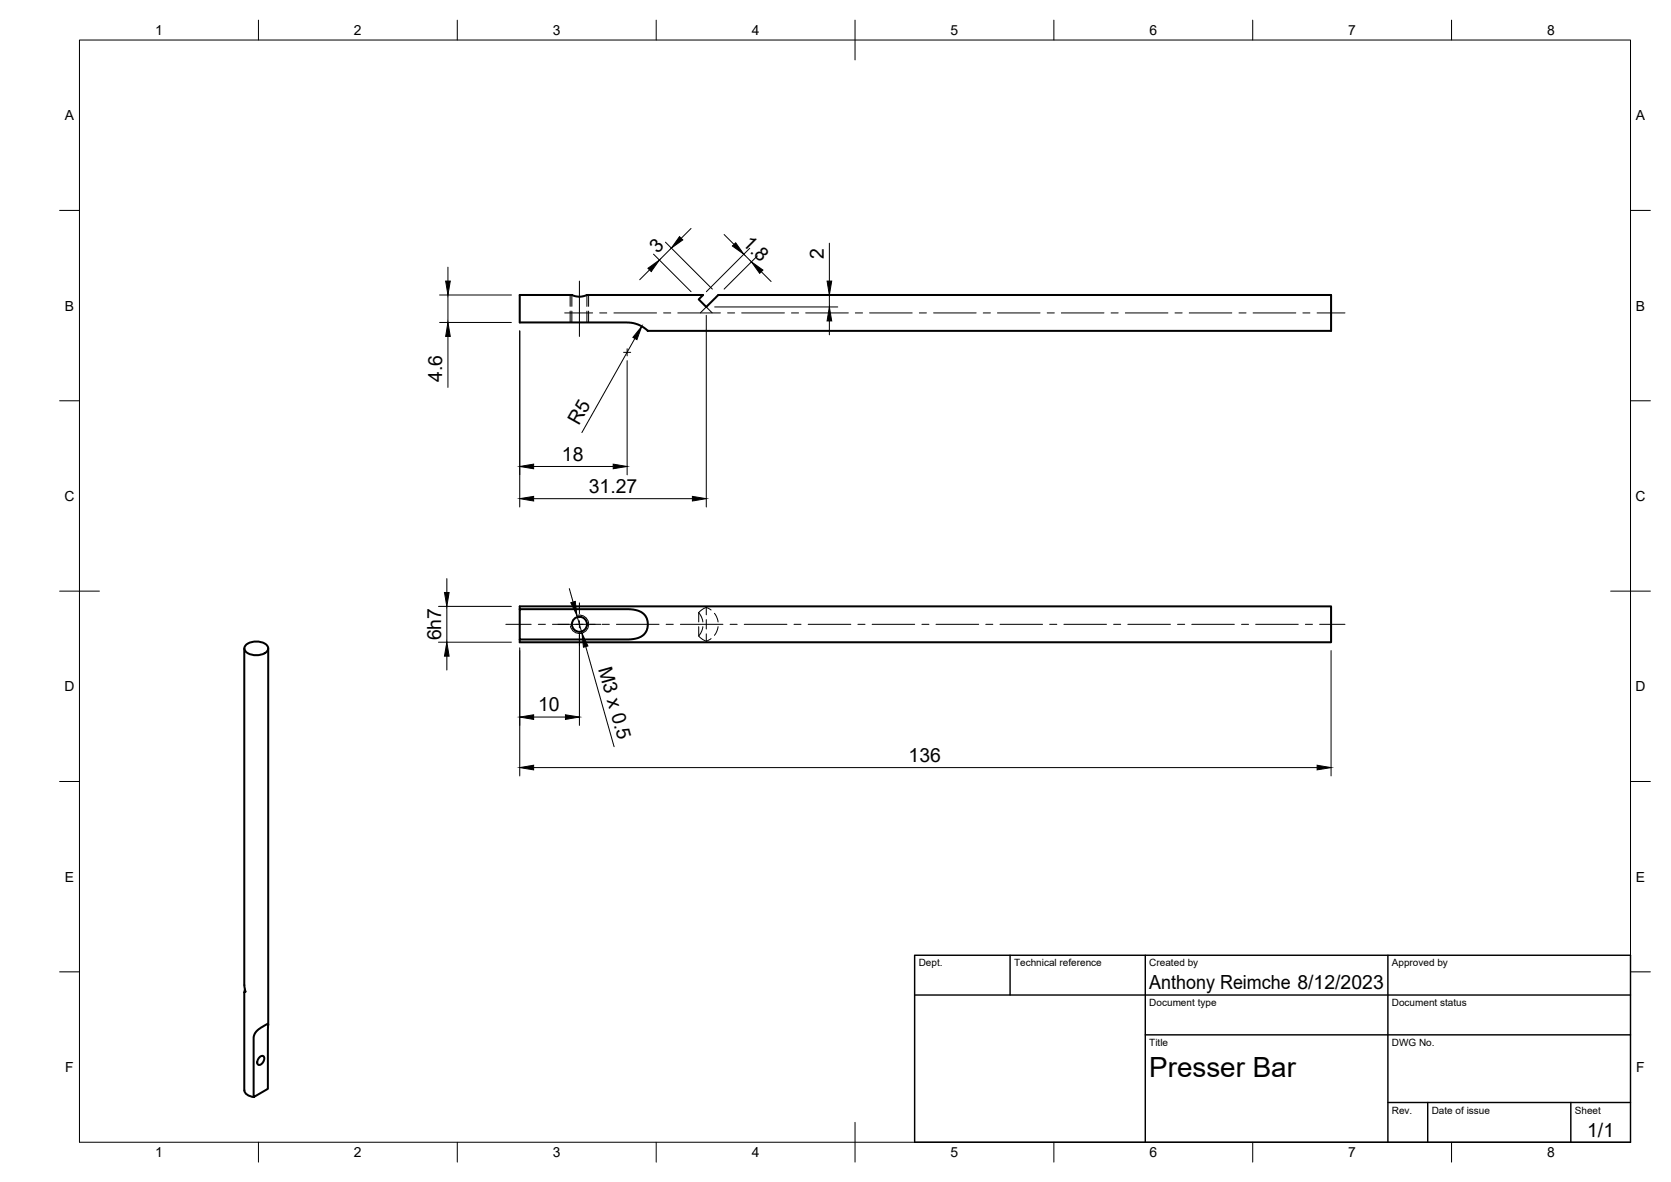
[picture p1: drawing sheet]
<svg xmlns="http://www.w3.org/2000/svg" width="420mm" height="297mm" viewBox="0 0 420 297" stroke-linecap="round" stroke-linejoin="round" font-family="sans-serif">
<!-- layer: Visible -->
<g fill="none" stroke="#000" stroke-width=".51">
<path d="M130.7 74.1h13.1l1.6 .5 1.3-.1 .9-.4h29.2l-1.1 1.1 1.9 1.9 3-3h154.1v9h-171.8l-2.2-1.4-2.5-.6-27.5-.1zM130.7 153.1l28.4 .1 2 .5 1.1 .9 .6 1.4 .1 1.5-.5 1.4-.8 .9-1.2 .5-1.7 .4h-28zM130.7 153.1v-.7h204v9h-204v-.7M61.4 162.9v84.6l.3 1.7M61.8 162.1a4.1 4.1 0 0 1 5.5 .4 1.8 1.8 0 0 1-1.9 2.1l-1.3 .1a2.53 2.53 0 0 1-2.7-1.8zM67.4 162.9v94.6M61.6 248.7l-.1 .7M61.7 249.2l-.3 .2v24.6M64.4 259.2l1.2-.9 1.8-.9v16.2l-3.6 2.1v-15l.2-.8zM61.4 274a2.29 2.29 0 0 0 2.4 1.7M65.3 265.7a.65 .65 0 0 1 1.1-.1 1.54 1.54 0 0 1-1.5 2 1.41 1.41 0 0 1 .4-1.9z"/>
<circle cx="145.7" cy="156.9" r="1.89"/>
</g>
<!-- layer: Hidden -->
<g fill="none" stroke="#000" stroke-width=".25">
<path d="M143.8 74.1v2.9M143.8 78.2v2.8M147.6 74.1v2.9M147.6 78.2v2.8M175.7 154l.7 1.2 .3 1.1M175.7 157.5v2.3l1 .9 .9 .4M175.7 154v2.3M176.7 157.5l-.3 1.1-.7 1.2M177.6 152.6l1.2 .7M177.6 152.6l-.9 .4-1 1M177.6 152.6v1.9M177.6 155.7v2.4"/>
<path d="M177.6 159.3v1.8M179.6 154.1l.5 .8 .5 1.4M180.6 157.5l-.5 1.3-.5 .9M178.8 160.5l-1.2 .6"/>
</g>
<!-- layer: Hidden Narrow -->
<path d="M143.4 74.1v2.9M143.4 78.2v2.8M148 74.1v2.9M148 78.2v2.8" fill="none" stroke="#000" stroke-width=".25"/>
<!-- layer: Visible Narrow -->
<path d="M145.3 154.6a2.32 2.32 0 0 1 2.7 1.9 2.32 2.32 0 0 1-1.9 2.7 2.32 2.32 0 0 1-2.7-1.9" fill="none" stroke="#000" stroke-width=".25"/>
<!-- layer: BORDER -->
<g fill="none" stroke="#000" stroke-width=".25">
<path d="M20 10.1h390v276.9h-390zM65 5.1v5M115 5.1v5M165 5.1v5M215 5.1v10M265 5.1v5M315 5.1v5M365 5.1v5M15 52.9h5M410 52.9h5M15 100.7h5M410 100.7h5"/>
<path d="M15 148.6h10M405 148.6h10M15 196.4h5M410 196.4h5M15 244.2h5M410 244.2h5M65 287v5M115 287v5M165 287v5M215 282.1v9.9M265 287v5M315 287v5"/>
<path d="M365 287v5"/>
</g>
<!-- layer: TITLEBLOCK -->
<path d="M230 240.1h180v46.9h-180zM230 250h180M254 240.1v9.9M288 240.1v46.9M349 240.1v46.9M288 260.1h122M349 277.1h61M359 277.1v9.9M395 277.1v9.9" fill="none" stroke="#000" stroke-width=".36"/>
<!-- layer: FD_Dimensions -->
<g fill="none" stroke="#000" stroke-width=".25">
<path d="M173.8 57.4l-2.5 2.5M182.1 58.9l2.5 2.5M110.5 74.1h18.1M112.6 67.1v3.5M112.6 74.1v6.9M163.3 67.8l-2.5 2.5M164.3 63.9l9.5 9.4M167.3 60.9l11.8 11.8M168.8 62.3l-3 3M177.6 79.2v48.2M179.7 77.1h31M187 63.9l1.9 1.9"/>
<path d="M188.5 62.4l-10.9 10.9M190.4 64.3l-8.3 8.4M191.4 68.3l2.5 2.4M206.4 74.1h3.5M208.5 61.1v9.5M208.5 74.1v3M110.5 81h18.1M112.6 84.5v12.9M130.7 83.1v44.3M157.7 90.6v28.7M159.6 85.1l-13.3 23.6M208.5 80.7v3.4"/>
<path d="M134.2 117.2h20M134.2 125.3h39.9M110.3 152.4h18.3M112.4 145.4v3.5M112.4 152.4v9M143.2 147.9l.9 3.4M145.1 154.7l1.2 4.4M145.7 159v23.3M110.3 161.4h18.3M112.4 164.9v3.5M130.7 162.8v32.2M147.3 162.5l7.1 25.1"/>
<path d="M334.7 163.5v31.5M134.2 180.2h8M134.2 192.9h197"/>
</g>
<g fill="#000" stroke="#000" stroke-width=".25">
<path d="M170.9 59.5l.8 .8-2.9 2zM112.1 70.6h1.1l-.6 3.5zM162.9 67.4l2.9-2.1-2.1 2.9zM184.1 61.8l.9-.8 2 2.9zM188.9 65.8l2.9 2.1-.8 .8zM208 70.6h1.1l-.6 3.5zM112.6 81l.6 3.5h-1.1zM161.4 82l-1.3 3.4-1-.6zM208.5 77.1l.6 3.6h-1.1zM130.7 117.2l3.5-.6v1.2zM154.2 116.6l3.5 .6-3.5 .6zM130.7 125.3l3.5-.6v1.2z"/>
<path d="M174.1 124.7l3.5 .6-3.5 .6zM111.8 148.9h1.1l-.5 3.5zM143.5 151.5l1.2-.4 .4 3.6zM112.4 161.4l.5 3.5h-1.1zM130.7 180.2l3.5-.6v1.2zM142.2 179.6l3.5 .6-3.5 .6zM146.3 159.1l1.5 3.2-1.1 .4zM130.7 192.9l3.5-.6v1.2zM331.2 192.3l3.5 .6-3.5 .6z"/>
</g>
<!-- layer: Smart Centers -->
<g fill="none" stroke="#000" stroke-width=".25">
<path d="M142 78.6h7M145.7 70.6v13.9M150.8 78.6h1.8M154.4 78.6h10.7M166.9 78.6h1.8M170.4 78.6h10.7M182.9 78.6h1.8M186.5 78.6h10.7M199 78.6h1.8M202.6 78.6h10.7M215.1 78.6h1.8M218.7 78.6h10.7"/>
<path d="M231.2 78.6h1.7M234.7 78.6h10.7M247.2 78.6h1.8M250.8 78.6h10.7M263.3 78.6h1.8M266.9 78.6h10.7M279.4 78.6h1.8M283 78.6h10.7M295.4 78.6h1.8M299 78.6h10.7M311.5 78.6h1.8M315.1 78.6h10.7"/>
<path d="M327.6 78.6h1.8M331.2 78.6h7M156.8 88.5h1.8M157.7 87.7v1.7M127.2 156.9h6.4M135.4 156.9h1.7M138.9 156.9h12.2M145.7 151.5v2.7M145.7 156v1.8M145.7 159.6v2.7M151.4 156.9h1.8M155 156.9h10.7"/>
<path d="M167.5 156.9h1.8M171.1 156.9h10.7M183.6 156.9h1.8M187.1 156.9h10.8M199.6 156.9h1.8M203.2 156.9h10.7M215.7 156.9h1.8M219.3 156.9h10.7M231.8 156.9h1.8M235.4 156.9h10.7M247.9 156.9h1.7M251.4 156.9h10.7"/>
<path d="M263.9 156.9h1.8M267.5 156.9h10.7M280 156.9h1.8M283.6 156.9h10.7M296.1 156.9h1.8M299.7 156.9h10.7M312.2 156.9h1.7M315.7 156.9h10.7M328.2 156.9h1.8M331.8 156.9h6.4"/>
</g>
<!-- layer: Edge Extensions -->
<path d="M177.1 76.6l2 2M178.1 76.6l-2 2" fill="none" stroke="#000" stroke-width=".25"/>
<text font-size="7" x="289" y="270.6">Presser Bar</text>
<g font-size="4.9">
<text x="165.3" y="63.8" transform="rotate(-45 165.3 63.8)">3</text>
<text x="186.5" y="61.3" transform="rotate(45 186.5 61.3)">1.8</text>
<text x="207.1" y="65" transform="rotate(-90 207.1 65)">2</text>
<text x="111.2" y="96" transform="rotate(-90 111.2 96)">4.6</text>
<text x="145.5" y="107.1" transform="rotate(-61 145.5 107.1)">R5</text>
<text x="141.3" y="115.8">18</text>
<text x="148" y="123.9">31.27</text>
<text x="110.9" y="161" transform="rotate(-90 110.9 161)">6h7</text>
<text x="150.4" y="168.1" transform="rotate(74 150.4 168.1)">M3 x 0.5</text>
<text x="135.3" y="178.7">10</text>
<text x="228.5" y="191.4">136</text>
<text x="289" y="248.5">Anthony Reimche 8/12/2023</text>
<text x="399.1" y="285.7">1/1</text>
</g>
<g font-size="3.5">
<text x="39" y="8.8">1</text>
<text x="89" y="8.8">2</text>
<text x="139" y="8.8">3</text>
<text x="189" y="8.8">4</text>
<text x="239" y="8.8">5</text>
<text x="289" y="8.8">6</text>
<text x="339" y="8.8">7</text>
<text x="389" y="8.8">8</text>
<text x="16.3" y="30.2">A</text>
<text x="411.3" y="30.2">A</text>
<text x="16.3" y="78">B</text>
<text x="411.3" y="78">B</text>
<text x="16.2" y="125.9">C</text>
<text x="411.2" y="125.9">C</text>
<text x="16.2" y="173.7">D</text>
<text x="411.2" y="173.7">D</text>
<text x="16.3" y="221.6">E</text>
<text x="411.3" y="221.6">E</text>
<text x="16.4" y="269.4">F</text>
<text x="411.4" y="269.4">F</text>
<text x="39" y="290.8">1</text>
<text x="89" y="290.8">2</text>
<text x="139" y="290.8">3</text>
<text x="189" y="290.8">4</text>
<text x="239" y="290.8">5</text>
<text x="289" y="290.8">6</text>
<text x="339" y="290.8">7</text>
<text x="389" y="290.8">8</text>
</g>
<g font-size="2.5">
<text x="231" y="242.9">Dept.</text>
<text x="255" y="242.9">Technical reference</text>
<text x="289" y="242.9">Created by</text>
<text x="350" y="242.9">Approved by</text>
<text x="289" y="252.8">Document type</text>
<text x="350" y="252.8">Document status</text>
<text x="289" y="262.9">Title</text>
<text x="350" y="262.9">DWG No.</text>
<text x="350" y="279.9">Rev.</text>
<text x="360" y="279.9">Date of issue</text>
<text x="396" y="279.9">Sheet</text>
</g>
</svg>
